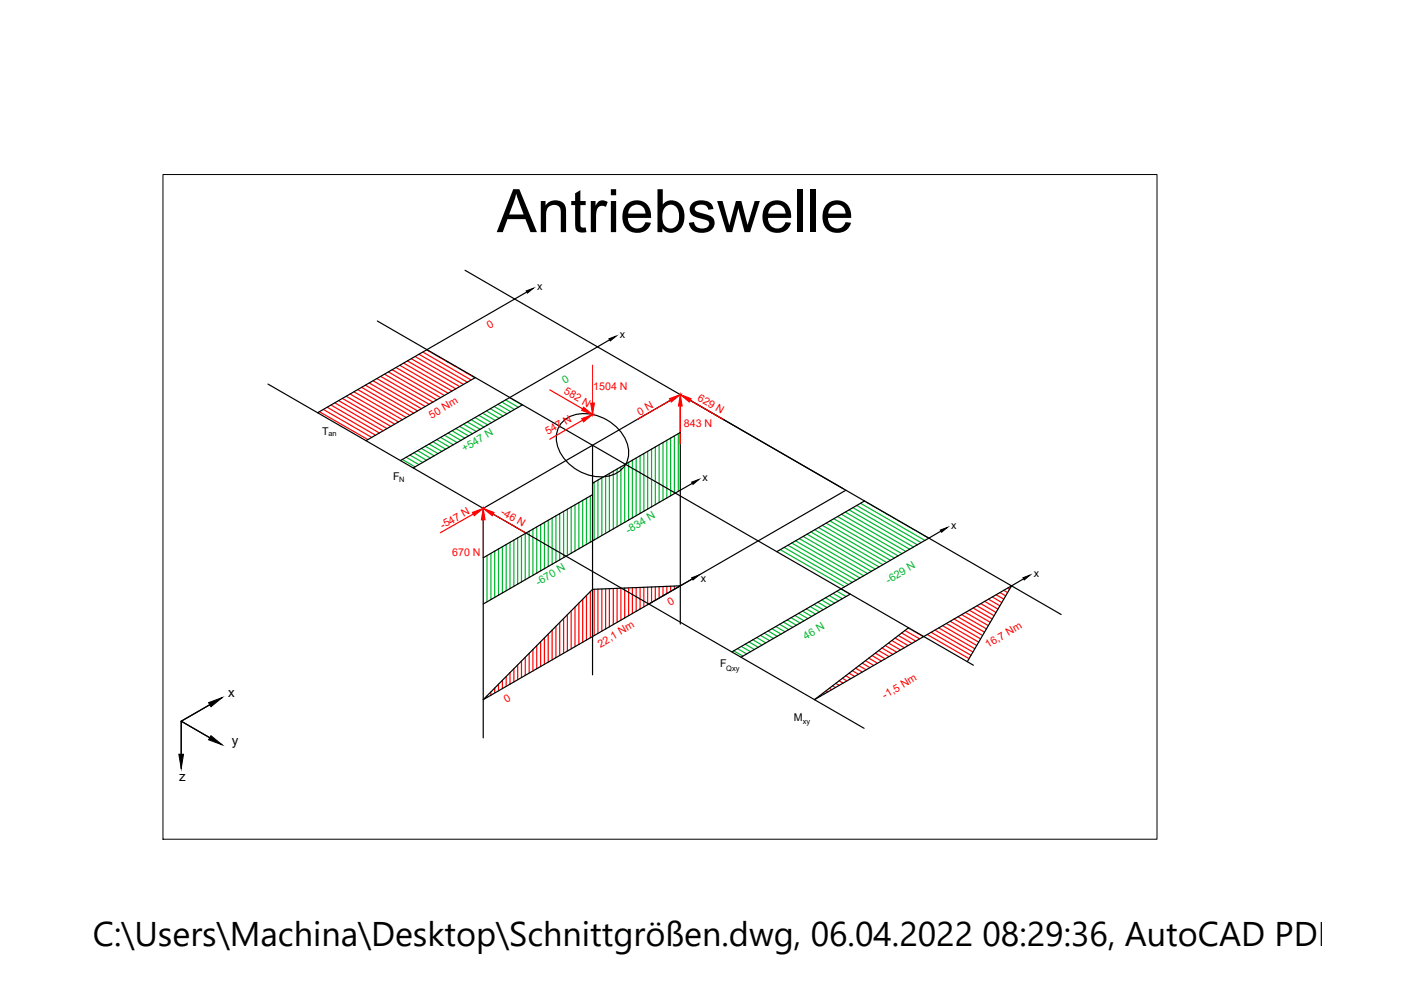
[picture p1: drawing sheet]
<svg xmlns="http://www.w3.org/2000/svg" width="297mm" height="210mm" viewBox="0 0 297 210" stroke-linecap="round" stroke-linejoin="round" font-family="sans-serif">
<!-- layer: 0 -->
<g fill="none" stroke="#000" stroke-width=".25">
<path d="M98.6 57.3l10.5 6.1 2.6-1.5M80 68.1l126.4 72.9M129.2 72.1l-44.3 25.5M56.8 81.4l10.5 6.1M67.3 87.5l41.8-24.1 105.4 60.8-41.8 24.1zM100.8 80.1l-23.2 13.3M110.8 85.8l-23.2 13.4M119.1 89.6a7 7 0 0 1 7.4-1.5 9.1 9.1 0 0 1 6.8 7.7 5.2 5.2 0 0 1-5.4 5.3 9.8 9.8 0 0 1-9.9-7.2 5.1 5.1 0 0 1 1.1-4.3zM125.6 94.4v48.7M144.2 83.7l-41.7 24.1v48.6M144.2 83.7l34.6 19.9M144.2 83.7v48.6"/>
<path d="M144.2 91.7l-18.6 10.8M125.6 104.9l-23.1 13.4M146.8 102.5l-44.3 25.6M179.4 103.9l-41.8 24.2M183.3 106.2l-18.6 10.8M199.5 112.6l-44.3 25.6M146.8 122.7l-44.3 25.6 23.1-23.3 18.6-.8M180.3 126l-23.2 13.3M192.6 133.1l-19.9 15.2 10.5 6.1M214.5 124.2l10.5 6.1M214.5 124.2l-9.4 16.1M217 122.7l-2.5 1.5"/>
<path d="M38.4 152.9v10M38.4 152.9l6.1 3.5M44.5 149.4l-6.1 3.5M47.1 147.9l-8.7 5 8.7 5"/>
</g>
<g fill="none" stroke="#00b82e" stroke-width=".25">
<path d="M130 99.9v12.2M130.8 99.4v12.3M131.6 99v12.2M132.4 98.5v12.3M133.3 98v12.3M134.1 97.6v12.2M134.9 97.1v12.2M135.7 96.6v12.3M136.5 96.2v12.2M137.3 95.7v12.2M138.1 95.2v12.3M138.9 94.7v12.3"/>
<path d="M139.7 94.3v12.2M140.6 93.8v12.3M141.4 93.4v12.2M142.2 92.9v12.2M143 92.4v12.3M143.8 92v12.2M103.3 117.8v9.8M104.1 117.3v9.8M104.9 116.8v9.8M105.7 116.4v9.8M106.5 115.9v9.8M107.3 115.5v9.8"/>
<path d="M108.1 115v9.8M109 114.5v9.8M109.8 114.1v9.8M110.6 113.6v9.8M111.4 113.1v9.8M112.2 112.6v9.8M113 112.2v9.8M113.8 111.7v9.8M114.6 111.2v9.8M115.4 110.8v9.8M116.2 110.3v9.8M117.1 109.8v9.8"/>
<path d="M117.9 109.4v9.8M118.7 108.9v9.8M119.5 108.4v9.8M120.3 108v9.8M121.1 107.5v9.8M121.9 107v9.8M122.7 106.6v9.8M123.5 106.1v9.8M124.3 105.6v9.8M125.2 105.2v9.8M126 102.2v12.3M126.8 101.8v12.2"/>
<path d="M127.6 101.3v12.2M128.4 100.8v12.3M129.2 100.4v12.2M165.4 116.5l13.7 7.9M166.3 116.1l13.6 7.8M167.1 115.6l13.6 7.9M167.9 115.1l13.6 7.9M168.7 114.7l13.6 7.8M169.5 114.2l13.6 7.9M170.3 113.7l13.6 7.9M171.1 113.2l13.6 7.9M171.9 112.8l13.7 7.9"/>
<path d="M172.7 112.3l13.7 7.9M173.5 111.9l13.7 7.8M174.4 111.4l13.6 7.9M175.2 110.9l13.6 7.9M176 110.5l13.6 7.8M176.8 110l13.6 7.9M177.6 109.5l13.6 7.9M178.4 109l13.7 7.9M179.2 108.6l13.7 7.8M180 108.1l13.7 7.9M180.8 107.6l13.7 7.9M181.6 107.2l13.7 7.8"/>
<path d="M182.5 106.7l13.6 7.9M183.3 106.2l13.6 7.9M155.6 138l1.9 1.1M156.4 137.5l1.9 1.1M157.2 137.1l1.9 1.1M158 136.6l1.9 1.1M158.8 136.1l1.9 1.1M159.6 135.6l2 1.2M160.4 135.2l2 1.1M161.2 134.7l2 1.1M162 134.2l2 1.2M162.9 133.8l1.9 1.1"/>
<path d="M163.7 133.3l1.9 1.1M164.5 132.8l1.9 1.1M165.3 132.4l1.9 1.1M166.1 131.9l1.9 1.1M166.9 131.4l2 1.2M167.7 131l2 1.1M168.5 130.5l2 1.1M169.3 130l2 1.2M170.1 129.6l2 1.1M171 129.1l1.9 1.1M171.8 128.6l1.9 1.1M172.6 128.2l1.9 1.1"/>
<path d="M173.4 127.7l1.9 1.1M174.2 127.2l2 1.1M175 126.8l2 1.1M175.8 126.3l2 1.1M176.6 125.8l2 1.1M177.4 125.4l2 1.1M178.3 124.9l1.9 1.1"/>
</g>
<!-- layer: Momente -->
<g fill="none" stroke="#f00" stroke-width=".25">
<path d="M80.7 79.8l10.3 5.9M81.5 79.3l10.3 5.9M82.3 78.9l10.3 5.9M83.1 78.4l10.3 5.9M84 77.9l10.2 5.9M84.8 77.5l10.2 5.9M85.6 77l10.2 5.9M86.4 76.5l10.3 6M87.2 76.1l10.3 5.9M88 75.6l10.3 5.9M88.8 75.1l10.3 5.9M89.6 74.6l10.3 6"/>
<path d="M90.5 74.2l10.2 5.9M67.7 87.3l10.3 5.9M68.6 86.8l10.2 5.9M69.4 86.3l10.2 6M70.2 85.9l10.2 5.9M71 85.4l10.2 5.9M71.8 84.9l10.2 6M72.6 84.5l10.3 5.9M73.4 84l10.3 5.9M74.2 83.6l10.3 5.9M75 83.1l10.3 5.9M75.8 82.6l10.3 5.9"/>
<path d="M76.7 82.1l10.2 6M77.5 81.7l10.2 5.9M78.3 81.2l10.2 5.9M79.1 80.7l10.3 6M79.9 80.3l10.3 5.9M111.4 139.3v3.9M112.2 138.5v4.2M113 137.7v4.5M113.8 136.9v4.9M114.6 136.1v5.2M115.4 135.2v5.7M116.2 134.4v6"/>
<path d="M117.1 133.6v6.3M117.9 132.8v6.6M118.7 132v7M119.5 131.2v7.3M120.3 130.3v7.7M121.1 129.5v8.1M121.9 128.7v8.4M122.7 127.9v8.7M123.5 127.1v9.1M124.3 126.2v9.5M125.2 125.4v9.8M126 125v9.8"/>
<path d="M126.8 124.9v9.4M127.6 124.9v8.9M128.4 124.8v8.6M129.2 124.8v8.1M130 124.8v7.6M130.8 124.7v7.2M131.6 124.7v6.8M132.4 124.7v6.3M133.3 124.7v5.8M134.1 124.6v5.5M134.9 124.6v5M135.7 124.6v4.5"/>
<path d="M136.5 124.5v4.2M137.3 124.5v3.7M138.1 124.4v3.3M138.9 124.4v2.9M139.7 124.4v2.4M140.6 124.4v1.9M141.4 124.3v1.6M142.2 124.3v1.1M143 124.3v.6M143.8 124.2v.3M184.2 139.5l1.8 1.1M184.9 139l2 1.2"/>
<path d="M185.6 138.5l2.1 1.2M186.3 137.9l2.2 1.3M187 137.4l2.3 1.3M187.7 136.9l2.4 1.4M188.4 136.3l2.5 1.5M189.1 135.8l2.6 1.5M189.8 135.3l2.7 1.6M190.5 134.7l2.8 1.7M191.2 134.2l3 1.7M191.9 133.7l3.1 1.8M192.6 133.1l3.2 1.9M196.6 134.5l8.9 5.1"/>
<path d="M197.4 134.1l8.5 4.8M198.2 133.6l8.1 4.6M199 133.1l7.7 4.4M199.8 132.7l7.3 4.1M200.6 132.2l6.9 4M201.5 131.7l6.4 3.8M202.3 131.2l6 3.5M203.1 130.8l5.6 3.2M203.9 130.3l5.2 3M204.7 129.8l4.8 2.8M205.5 129.4l4.5 2.5M206.3 128.9l4.1 2.3"/>
<path d="M207.1 128.4l3.7 2.1M207.9 128l3.3 1.8M208.8 127.5l2.8 1.6M209.6 127l2.4 1.4M210.4 126.6l2 1.1M211.2 126.1l1.6 .9M212 125.6l1.2 .7M212.8 125.2l.8 .4M213.6 124.7l.4 .2M214.4 124.2h.1M103.3 147.5v.4M104.1 146.7v.7"/>
<path d="M104.9 145.9v1M105.7 145.1v1.4M106.5 144.2v1.8M107.3 143.4v2.1M108.1 142.6v2.5M109 141.8v2.8M109.8 141v3.1M110.6 140.2v3.4M173 148.1h.1M173.7 147.5l.2 .1M174.4 147l.3 .2M175.1 146.5l.4 .2"/>
<path d="M175.8 145.9l.5 .3M176.5 145.4l.6 .4M177.2 144.9l.7 .4M177.9 144.3l.9 .5M178.6 143.8l1 .6M179.3 143.3l1.1 .6M180 142.7l1.2 .7M180.7 142.2l1.3 .7M181.4 141.7l1.4 .8M182.1 141.1l1.5 .9M182.8 140.6l1.6 .9M183.5 140.1l1.7 1"/>
</g>
<g fill="none" stroke="#00b82e" stroke-width=".25">
<path d="M85.3 97.4l2.7 1.6M86.1 97l2.7 1.5M86.9 96.5l2.7 1.6M87.7 96l2.7 1.6M88.5 95.6l2.8 1.5M89.4 95.1l2.7 1.6M90.2 94.6l2.7 1.6M91 94.2l2.7 1.5M91.8 93.7l2.7 1.5M92.6 93.2l2.7 1.6M93.4 92.7l2.7 1.6M94.2 92.3l2.7 1.5"/>
<path d="M95 91.8l2.7 1.6M95.8 91.3l2.7 1.6M96.7 90.9l2.7 1.5M97.5 90.4l2.7 1.6M98.3 89.9l2.7 1.6M99.1 89.5l2.7 1.5M99.9 89l2.7 1.6M100.7 88.5l2.7 1.6M101.5 88.1l2.7 1.5M102.3 87.6l2.7 1.6M103.1 87.1l2.7 1.6M104 86.7l2.6 1.5"/>
<path d="M104.8 86.2l2.7 1.5M105.6 85.7l2.7 1.6M106.4 85.2l2.7 1.6M107.2 84.8l2.7 1.5M108 84.3l2.7 1.6"/>
</g>
<!-- layer: Koordinatensystem -->
<path d="M66.9 129.5v8.1M66.9 129.5l4.9 2.9M71.8 126.7l-4.9 2.8M73.9 125.5l-7 4 7 4.1" fill="none" stroke="#fff" stroke-width=".25"/>
<g fill="#fff" stroke="#fff" stroke-width=".21">
<path d="M71.6 126.3l2.3-.8-1.9 1.5z"/>
<path d="M72 132l1.9 1.6-2.3-.9z"/>
<path d="M66.5 135.2h.8l-.4 2.4z"/>
</g>
<g fill="#f00" stroke="#f00" stroke-width=".21">
<path d="M144.2 83.7l2.3 .8-.4 .7z"/>
<path d="M100.1 108.6l2.4-.8-2 1.6z"/>
<path d="M102.5 107.8l2.3 .9-.4 .7z"/>
<path d="M102.5 107.8l.4 2.4h-.8z"/>
<path d="M144.2 83.7l.4 2.4h-.8z"/>
<path d="M123.7 86.3l1.9 1.6-2.3-.9z"/>
<path d="M123.3 88.8l2.3-.9-1.9 1.6z"/>
<path d="M125.2 85.5h.8l-.4 2.4z"/>
<path d="M141.9 84.5l2.3-.8-1.9 1.5z"/>
</g>
<path d="M116.6 82.7l6.9 4M123.5 89.1l-6.9 4M142.1 84.9l-6.9 4M144.2 86.1v8M146.4 84.9l6.9 4M100.3 109l-6.9 4M102.5 110.2v8.1M104.6 109l6.9 4" fill="none" stroke="#f00" stroke-width=".25"/>
<!-- layer: 0 -->
<path d="M111.6 61.7l1.5-.6-1.3 1.1zM129.1 71.8l1.5-.5-1.2 1zM146.6 102.2l1.6-.6-1.3 1.1zM199.4 112.4l1.5-.6-1.3 1zM146.6 122.5l1.6-.6-1.3 1.1zM216.9 122.5l1.5-.6-1.2 1.1zM37.9 159.9h1l-.5 3zM44.2 149l2.9-1.1-2.4 1.9zM44.7 156l2.4 1.9-2.9-1z" fill="#000" stroke="#000" stroke-width=".21"/>
<path d="M125.6 77.4v8.1" fill="none" stroke="#f00" stroke-width=".21"/>
<!-- layer: 0 -->
<path d="M34.6 37h210.7v140.9h-210.7z" fill="none" stroke="#000" stroke-width=".21"/>
<text font-size="12.7" x="105.3" y="49.2">Antriebswelle</text>
<text font-size="7.3" x="19.7" y="200.6">C:\Users\Machina\Desktop\Schnittgrößen.dwg, 06.04.2022 08:29:36, AutoCAD PDF (Gen</text>
<g font-size="2.8">
<text x="48.4" y="147.7">x</text>
<text x="49.1" y="157.9">y</text>
<text x="38" y="165.5">z</text>
</g>
<g font-size="2.3">
<text x="113.9" y="61.5">x</text>
<text x="131.4" y="71.7">x</text>
<text x="68.3" y="92.1">T</text>
<text x="83.4" y="101.8">F</text>
<text x="149" y="102.1">x</text>
<text x="201.7" y="112.2">x</text>
<text x="148.6" y="123.4">x</text>
<text x="219.2" y="122.3">x</text>
<text x="152.7" y="141.4">F</text>
<text x="168.3" y="152.9">M</text>
</g>
<g font-size="2.3" fill="#f00">
<text x="103.8" y="69.9" transform="rotate(-30 103.8 69.9)">0</text>
<text x="119.4" y="83.4" transform="rotate(30 119.4 83.4)">582 N</text>
<text x="125.8" y="82.8">1504 N</text>
<text x="91.5" y="88.8" transform="rotate(-31 91.5 88.8)">50 Nm</text>
<text x="135.6" y="88.1" transform="rotate(-29 135.6 88.1)">0 N</text>
<text x="147.8" y="84.8" transform="rotate(30 147.8 84.8)">629 N</text>
<text x="116.1" y="92.2" transform="rotate(-30 116.1 92.2)">547 N</text>
<text x="145" y="90.4">843 N</text>
<text x="93.9" y="112.2" transform="rotate(-30 93.9 112.2)">-547 N</text>
<text x="106.1" y="109" transform="rotate(30 106.1 109)">-46 N</text>
<text x="95.9" y="117.9">670 N</text>
<text x="142.1" y="128.5" transform="rotate(-30 142.1 128.5)">0</text>
<text x="127.3" y="137.3" transform="rotate(-31 127.3 137.3)">22,1 Nm</text>
<text x="209.5" y="137.4" transform="rotate(-31 209.5 137.4)">16,7 Nm</text>
<text x="107.4" y="149" transform="rotate(-30 107.4 149)">0</text>
<text x="187.6" y="148.2" transform="rotate(-31 187.6 148.2)">-1,5 Nm</text>
</g>
<g font-size="2.3" fill="#00b82e">
<text x="119.8" y="81.4" transform="rotate(-30 119.8 81.4)">0</text>
<text x="98.5" y="95.8" transform="rotate(-31 98.5 95.8)">+547 N</text>
<text x="133.3" y="113.1" transform="rotate(-31 133.3 113.1)">-834 N</text>
<text x="114.2" y="124.2" transform="rotate(-31 114.2 124.2)">-670 N</text>
<text x="188.4" y="123.8" transform="rotate(-31 188.4 123.8)">-629 N</text>
<text x="170.9" y="135.6" transform="rotate(-31 170.9 135.6)">46 N</text>
</g>
<g font-size="1.6">
<text x="69.6" y="92.4">an</text>
<text x="84.7" y="102.3">N</text>
<text x="154" y="142.2">Qxy</text>
<text x="170.2" y="153.4">xy</text>
</g>
</svg>
